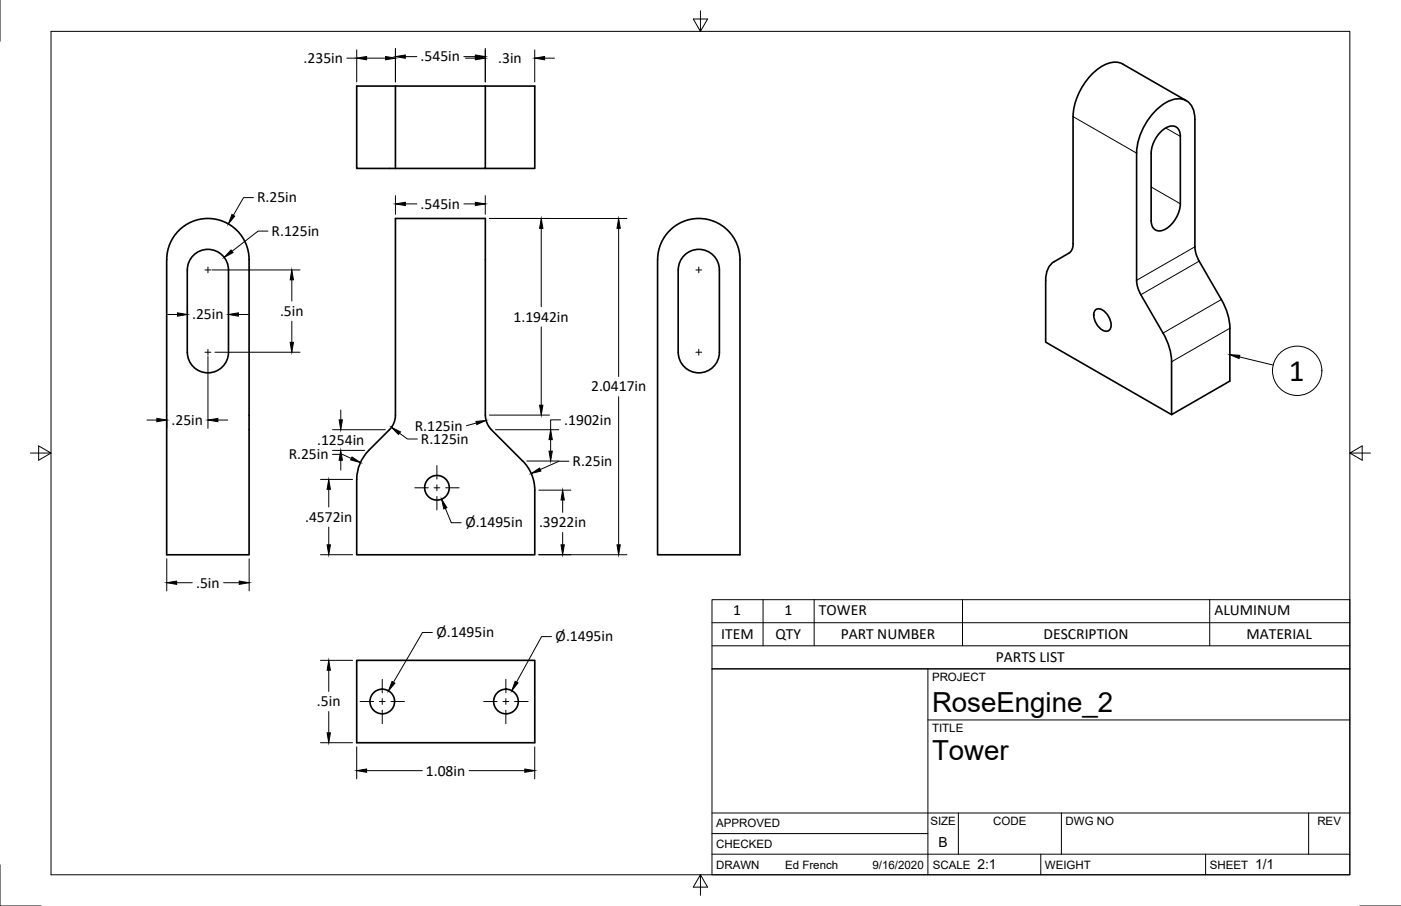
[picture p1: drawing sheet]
<svg xmlns="http://www.w3.org/2000/svg" width="432mm" height="279mm" viewBox="0 0 432 279" stroke-linecap="round" stroke-linejoin="round" font-family="sans-serif">
<!-- layer: Visible -->
<g fill="none" stroke="#000" stroke-width=".51">
<path d="M346.1 19.8l19.5 11.3M346.1 19.8a6.7 6.7 0 0 0-7 1 20 20 0 0 0-8.4 15.1v39.3M121.9 26.5v25.4M121.9 26.5h27.7v25.4h-27.7M121.9 26.5h-12v25.4h12M149.6 26.5h15.2v25.4h-15.2M368.3 36.9a5.5 5.5 0 0 0-4.8-6.5 12 12 0 0 0-9 5.7 19.7 19.7 0 0 0-4.2 11.1v39.2l.5 2.6 .8 1.9M368.3 36.9l.1 40.4 .9 2.6 7.1 12.5a18.3 18.3 0 0 1 2.7 8.8M54.7 71.6a12.7 12.7 0 0 1 13.9-3.4 12.7 12.7 0 0 1 8.2 11.9v91h-25.4v-91a12.6 12.6 0 0 1 3.3-8.5zM59.6 78.8a6.3 6.3 0 0 1 6.9-1.4 6.3 6.3 0 0 1 3.9 5.8v25.4a6.3 6.3 0 0 1-6.3 6.4 6.3 6.3 0 0 1-6.4-6.4v-25.4a6.3 6.3 0 0 1 1.9-4.4zM210.9 78.8a6.3 6.3 0 0 1 6.9-1.4 6.3 6.3 0 0 1 3.9 5.8v25.4a6.4 6.4 0 0 1-6.3 6.4 6.4 6.4 0 0 1-6.4-6.4v-25.4a6.3 6.3 0 0 1 1.9-4.4zM330.7 75.2l-.1 1.2-.8 1.4-4.9 2.9a6.3 6.3 0 0 0-2.6 5.8v19l38.8 22.4"/>
<path d="M363.8 62.8a9.2 9.2 0 0 1-6.1 8.4 2.63 2.63 0 0 1-2.9-3.2v-20.8a9.2 9.2 0 0 1 6.1-8.3 2.62 2.62 0 0 1 2.9 3.2v20.7M202.7 80.1a12.7 12.7 0 0 1 12.7-12.7 12.7 12.7 0 0 1 12.7 12.7v91h-25.4v-91M337.7 95.5a2.4 2.4 0 0 1 3.1 .9 5 5 0 0 1 1.4 5 1.84 1.84 0 0 1-3 0 5.3 5.3 0 0 1-1.8-5.5zM351.6 90.9l6.9 11.8a18.4 18.4 0 0 1 2.6 8.9v16.3l18-10.4v-16.3M149.6 128l.4 2.1 1 1.9 10.1 10.2a12.7 12.7 0 0 1 3.7 9v19.9h-54.9l.1-23.2a12.8 12.8 0 0 1 3.6-9l6.9-6.9 1-1.9 .3-1.4 .1-61.3h27.7v60.6M109.9 203.6h54.9v25.4h-54.9z"/>
<circle cx="134.7" cy="150.4" r="3.8"/>
<circle cx="117.8" cy="216.3" r="3.8"/>
<circle cx="155.9" cy="216.3" r="3.8"/>
</g>
<!-- layer: Visible Narrow -->
<path d="M330.7 36l19.6 11.2M359.3 39.5l4.5 2.6M354.8 57.7l9 5.1M368.3 76.1l-18 10.3M369.6 80.5l-18 10.4M376.4 92.4l-17.9 10.3M379.1 101.2l-18 10.4" fill="none" stroke="#000" stroke-width=".31"/>
<!-- layer: Border -->
<path d="M0 0v12.7M15.7 9.7h400.3v260.1h-400.3zM215.9 3.3v6.4l-2.2-3.8h4.4l-2.2 3.8M9.4 139.7h6.3l-3.8-2.2v4.4l3.8-2.2M416 139.7l3.8 2.2v-4.4l-3.8 2.2h6.4M0 266.7v12.7h12.7M215.9 269.8l2.2 3.8h-4.4l2.2-3.8v6.3M419.1 279.4h12.7" fill="none" stroke="#000" stroke-width=".31"/>
<!-- layer: Titleblock -->
<path d="M219.4 206.3h196.6v63.5h-196.6zM286 206.3v63.5M286 222h130M219.4 257.1h66.6M219.4 250.7h196.6M295.4 250.7v12.7M327.1 250.7v12.7M403.3 250.7v12.7M219.4 263.4h196.6M320.8 263.4v6.4M371.6 263.4v6.4" fill="none" stroke="#000" stroke-width=".31"/>
<!-- layer: Center Lines -->
<g fill="none" stroke="#000" stroke-width=".31">
<path d="M63.2 83.2h1.8M64.1 82.3v1.8M214.5 83.2h1.8M215.4 82.3v1.8M63.2 108.6h1.8M64.1 107.7v1.8M214.5 108.6h1.8M215.4 107.7v1.8M127.8 150.4h4.2M133.8 150.4h1.8M134.7 143.6v4.1M134.7 149.5v1.8"/>
<path d="M134.7 153.1v4.2M137.4 150.4h4.1M111 216.3h4.1M116.9 216.3h1.8M117.8 209.5v4.2M117.8 215.4v1.8M117.8 219v4.2M120.5 216.3h4.2M149.1 216.3h4.1M155 216.3h1.8M155.9 209.5v4.2M155.9 215.4v1.8"/>
<path d="M155.9 219v4.2M158.6 216.3h4.2"/>
</g>
<!-- layer: Dimensions -->
<g fill="none" stroke="#000" stroke-width=".31">
<path d="M106.9 17.9h3M109.9 15.4v9.9M113 17.9h5.8M121.9 14.9v10.4M124.9 17.5h3.6M143 17.5h3.5M143.5 17.9h3M149.6 14.9v10.4M164.8 15.4v9.9M167.9 17.9h3M78.1 60.9h-3l-3.2 5.5M82.6 71.3h-3.1l-8 6.2"/>
<path d="M121.9 60.3v5.8M124.9 62.9h3.6M143 62.9h3.5M149.6 60.3v5.8M150.8 67.4h42.4M166.8 70.4v24.2M190.7 70.4v45.7M51.6 97h3.1M57.7 94.4v1.3M65.4 83.2h27.1M70.4 94.4v1.3M73.5 97h3"/>
<path d="M89.9 86.3v6.5M89.9 99v6.6M64.1 109.9v22.2M66.3 108.6h26.2M166.8 100.8v24.2M45.3 129.5h3M51.4 129.3v2.8M67.1 129.5h3.1M102.5 132.5h16.2M102.5 138.9h9.9M105 126.4v3.1M123.1 133.6l2.5 1.8h3"/>
<path d="M146.8 130.5l-3 .8M150.8 128h18.6M152.7 132.5h19.6M169.7 135.6v3.5M172.8 129.5h-3.1v3M190.7 122.3v45.7M98.8 147.8h9.9M101.3 150.9v5.5M102.5 140.1h3l2.8 1.3M105 141.9v3.1M137.3 156.8l1.8 4.4h3M162.3 142.2h10"/>
<path d="M166.1 151.2h9.9M173.4 154.2v3.8M175.3 142.2h-3l-5.8 2.6M51.4 172.3v9.9M54.4 179.7h4.9M68.9 179.7h4.8M76.8 172.3v9.9M98.8 171.1h9.9M101.3 162.6v5.4M166.1 171.1h27.1M173.4 164.2v3.8M133.3 195.1h-3.1l-8.9 15.3"/>
<path d="M170 196.3h-3.1l-7.7 14M98.8 203.6h9.9M101.3 206.7v6.5M101.3 219.4v6.6M98.8 229h9.9M109.9 230.3v9.9M113 237.7h17.2M144.6 237.7h17.2M164.8 230.3v9.9"/>
</g>
<g fill="#000" stroke="#000" stroke-width=".31">
<path d="M109.9 17.9l3.1-.5v1zM118.8 17.4l3.1 .5-3.1 .5zM121.9 17.5l3-.5v1zM146.5 17l3.1 .5-3.1 .5zM146.5 17.4l3.1 .5-3.1 .5zM164.8 17.9l3.1-.5v1zM71.2 77.1l.6 .8-2.7 1.5zM71.5 66.1l.8 .6-1.9 2.3zM121.9 62.9l3-.5v1zM146.5 62.4l3.1 .5-3.1 .5zM166.8 67.4l.5 3h-1zM190.7 67.4l.5 3h-1z"/>
<path d="M54.7 96.5l3 .5-3 .5zM70.4 97l3.1-.5v1zM89.9 83.2l.5 3.1h-1zM89.4 105.6h1l-.5 3zM48.3 129l3.1 .5-3.1 .5zM64.1 129.5l3-.5v1zM104.5 129.5h1l-.5 3zM120.6 131.8l2.8 1.4-.6 .8zM146.7 130l3.1-.3-2.8 1.2zM166.3 125h1l-.5 3zM169.2 139.1h1l-.5 3.1zM169.7 132.5l.5 3.1h-1z"/>
<path d="M101.3 147.8l.5 3.1h-1zM105 138.9l.5 3h-1zM108.5 140.9l2.6 1.7-3-.8zM136.1 153.9l1.6 2.7-.9 .4zM163.7 146l2.6-1.7 .4 1zM173.4 151.2l.5 3h-1zM51.4 179.7l3-.5v1zM73.7 179.2l3.1 .5-3.1 .5zM100.8 168h1l-.5 3.1zM172.9 168h1l-.5 3.1zM190.2 168h1l-.5 3.1zM101.3 203.6l.5 3.1h-1z"/>
<path d="M120.8 210.2l.9 .5-2 2.4zM158.8 210.1l.9 .5-1.9 2.4zM100.8 226h1l-.5 3zM109.9 237.7l3.1-.5v1zM161.8 237.2l3 .5-3 .5z"/>
</g>
<!-- layer: BOM -->
<g fill="none" stroke="#000" stroke-width=".31">
<path d="M382 110.1l10.4 2.5M219.4 184.9h196.6v21.4h-196.6zM219.4 199.2h196.6M219.4 192h196.6M235.2 184.9v14.3M250.9 184.9v14.3M296.7 184.9v14.3M372.9 184.9v14.3"/>
<circle cx="399.8" cy="114.4" r="7.6"/>
</g>
<path d="M379 109.4l3.1 .2-.2 1z" fill="#000" stroke="#000" stroke-width=".31"/>
<text font-size="9.6" x="397.2" y="117.4">1</text>
<g font-size="8.5">
<text x="287.3" y="219.5">RoseEngine_2</text>
<text x="287.3" y="234.5">Tower</text>
</g>
<g font-size="4.8">
<text x="93.6" y="19.4">.235in</text>
<text x="129.6" y="19">.545in</text>
<text x="153.5" y="19.4">.3in</text>
<text x="79.2" y="62.4">R.25in</text>
<text x="129.6" y="64.4">.545in</text>
<text x="83.7" y="72.8">R.125in</text>
<text x="59.2" y="98.5">.25in</text>
<text x="86.3" y="97.4">.5in</text>
<text x="158.3" y="99.2">1.1942in</text>
<text x="182.2" y="120.7">2.0417in</text>
<text x="52.9" y="131">.25in</text>
<text x="173.9" y="131">.1902in</text>
<text x="97.7" y="137.2">.1254in</text>
<text x="127.8" y="132.8">R.125in</text>
<text x="129.7" y="136.9">R.125in</text>
<text x="89" y="141.6">R.25in</text>
<text x="176.5" y="143.7">R.25in</text>
<text x="94" y="161">.4572in</text>
<text x="143.4" y="162.5">Ø.1495in</text>
<text x="166.1" y="162.6">.3922in</text>
<text x="60.5" y="181.2">.5in</text>
<text x="226" y="189.5">1</text>
<text x="241.8" y="189.5">1</text>
<text x="252.4" y="189.5">TOWER</text>
<text x="374.3" y="189.5">ALUMINUM</text>
<text x="134.6" y="196.3">Ø.1495in</text>
<text x="171.3" y="197.6">Ø.1495in</text>
<text x="222.3" y="197.1">ITEM</text>
<text x="239" y="196.9">QTY</text>
<text x="259.1" y="197.1">PART NUMBER</text>
<text x="321.6" y="197.1">DESCRIPTION</text>
<text x="384.2" y="197.1">MATERIAL</text>
<text x="306.9" y="204.2">PARTS LIST</text>
<text x="97.7" y="217.8">.5in</text>
<text x="131.3" y="239.2">1.08in</text>
</g>
<g font-size="4.3">
<text x="289.3" y="261.2">B</text>
<text x="301.2" y="268.1">2:1</text>
<text x="386.8" y="268.1">1/1</text>
</g>
<g font-size="3.5">
<text x="287.3" y="210.1">PROJECT</text>
<text x="287.3" y="225.8">TITLE</text>
<text x="220.7" y="255.2">APPROVED</text>
<text x="286.7" y="254.5">SIZE</text>
<text x="306.1" y="254.5">CODE</text>
<text x="328.4" y="254.5">DWG NO</text>
<text x="406" y="254.5">REV</text>
<text x="220.7" y="261.5">CHECKED</text>
<text x="220.7" y="267.9">DRAWN</text>
<text x="242" y="267.9">Ed French</text>
<text x="268.9" y="267.9">9/16/2020</text>
<text x="287.5" y="267.9">SCALE</text>
<text x="322.1" y="267.9">WEIGHT</text>
<text x="372.9" y="267.9">SHEET</text>
</g>
</svg>
